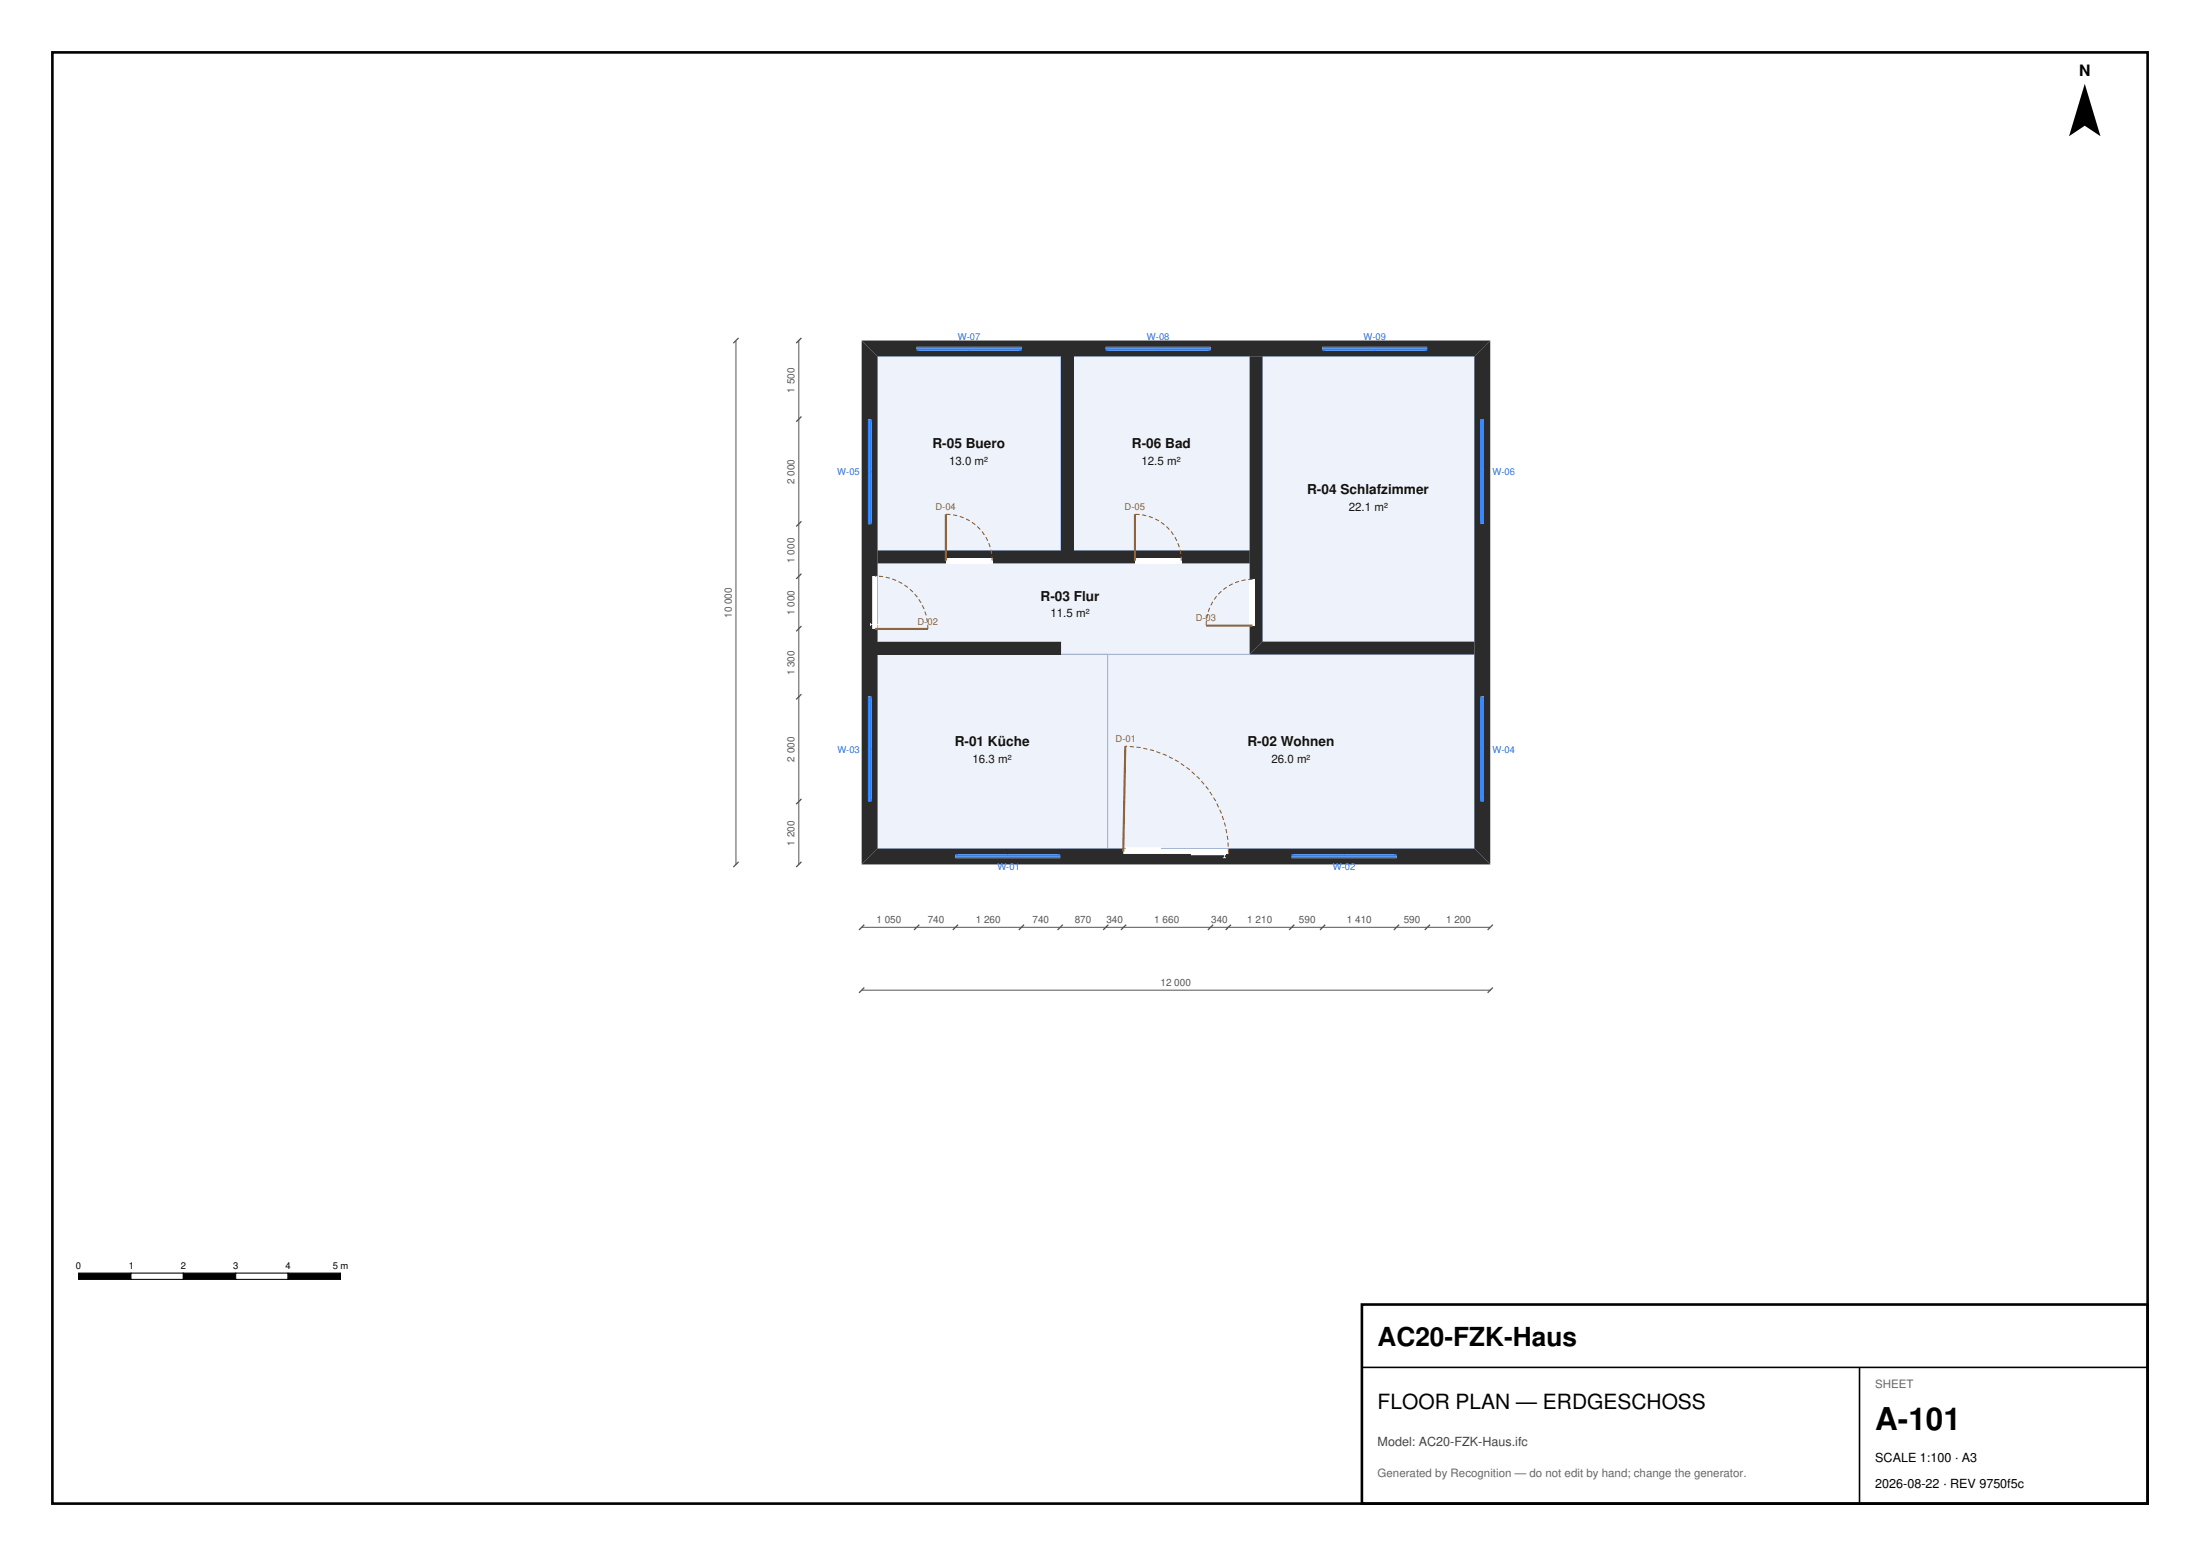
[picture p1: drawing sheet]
<svg xmlns="http://www.w3.org/2000/svg" width="420mm" height="297mm" viewBox="0 0 420 297" stroke-linecap="round" stroke-linejoin="round" font-family="sans-serif">
<g fill="#eef3fb" stroke="#9fb3d9" stroke-width=".19">
<path d="M241 68h40.5v54.5h-40.5z" fill-rule="evenodd"/>
<path d="M204.9 68h33.7v37.1h-33.7z" fill-rule="evenodd"/>
<path d="M167.5 68h35v37.1h-35z" fill-rule="evenodd"/>
<path d="M211.5 124.9h70v37.1h-70z" fill-rule="evenodd"/>
<path d="M167.5 107.5h71.1v17.4h-36.1v-2.4h-35z" fill-rule="evenodd"/>
<path d="M167.5 124.9h44v37.1h-44z" fill-rule="evenodd"/>
</g>
<g fill="#2b2b2b">
<path d="M241 122.5h40.5v2.4h-42.9z" fill-rule="evenodd"/>
<path d="M238.6 68h2.4v54.5l-2.4 2.4z" fill-rule="evenodd"/>
<path d="M202.5 68h2.4v37.1h-2.4z" fill-rule="evenodd"/>
<path d="M167.5 105.1h71.1v2.4h-71.1z" fill-rule="evenodd"/>
<path d="M167.5 122.5h35v2.4h-35z" fill-rule="evenodd"/>
<path d="M164.5 65l3 3v94l-3 3z" fill-rule="evenodd"/>
<path d="M167.5 162h114l3 3h-120z" fill-rule="evenodd"/>
<path d="M284.5 65v100l-3-3v-94z" fill-rule="evenodd"/>
<path d="M164.5 65h120l-3 3h-114z" fill-rule="evenodd"/>
</g>
<g fill="#fff">
<path d="M238.6 110.6h1v8.8h-1z" fill-rule="evenodd"/>
<path d="M216.7 106.5h8.8v1h-8.8z" fill-rule="evenodd"/>
<path d="M180.6 106.5h8.8v1h-8.8z" fill-rule="evenodd"/>
<path d="M166.5 109.9h1v9.2h.3v-1.2l.2 .2v1l-.5 .2v.8h-1v-.8h-.2v.2h-.2v-.6h.2v.2h.2z" fill-rule="evenodd"/>
<path d="M214.5 162h.5v-.2h6.7v.2h12.9v1h-.5v.3h-.3v.4h.3v.1h-.7v-.1h.3v-.4h-6.3v-.3h-12.9z" fill-rule="evenodd"/>
<path d="M165.7 80.1h.5v.4h.3v9.5h-.3v.1h.3v9.5h-.3v.4h-.5z" fill-rule="evenodd"/>
<path d="M165.7 133h.5v.4h.3v9.5h-.3v.1h.3v9.5h-.3v.4h-.5z" fill-rule="evenodd"/>
<path d="M182.4 163.3h.5v-.3h9.4v.3h.2v-.3h9.5v.3h.4v.5h-20z" fill-rule="evenodd"/>
<path d="M246.6 163.3h.5v-.3h9.4v.3h.2v-.3h9.5v.3h.4v.5h-20z" fill-rule="evenodd"/>
<path d="M282.8 80h.5v20h-.5v-.5h-.2v-9.4h.2v-.2h-.2v-9.5h.2z" fill-rule="evenodd"/>
<path d="M282.8 133h.5v19.9h-.5v-.4h-.2v-9.5h.2v-.1h-.2v-9.5h.2z" fill-rule="evenodd"/>
<path d="M175 66.2h20v.5h-.5v.3h-9.4v-.3h-.2v.3h-9.4v-.3h-.5z" fill-rule="evenodd"/>
<path d="M211.1 66.2h20v.5h-.4v.3h-9.5v-.3h-.2v.3h-9.5v-.3h-.4z" fill-rule="evenodd"/>
<path d="M252.4 66.2h20.1v.5h-.5v.3h-9.5v-.3h-.2v.3h-9.4v-.3h-.5z" fill-rule="evenodd"/>
</g>
<g fill="none" stroke="#2a7fff" stroke-width=".35">
<path d="M175 66.8h20M175 66.4h20M211.1 66.8h20M211.1 66.4h20M252.4 66.8h20.1M252.4 66.4h20.1M282.7 80v20M283.1 80v20M165.9 80.1v19.9M166.3 80.1v19.9M165.9 133v19.9M166.3 133v19.9"/>
<path d="M282.7 133v19.9M283.1 133v19.9M182.4 163.6h20M182.4 163.2h20M246.6 163.6h20M246.6 163.2h20"/>
</g>
<path d="M180.6 98.1v8.9M216.7 98.1v8.9M230.2 119.4h8.9M167 120.1h10.1" fill="none" stroke="#b5651d" stroke-width=".4"/>
<path d="M189.4 107a8.8 8.8 0 0 0-8.8-8.9M225.5 107a8.8 8.8 0 0 0-8.8-8.9M239.1 110.6a8.8 8.8 0 0 0-8.9 8.8M177.1 120.1a10.1 10.1 0 0 0-10.1-10.2M234.5 162.9a20.1 20.1 0 0 0-19.7-20.5" fill="none" stroke="#b5651d" stroke-width=".2" stroke-dasharray=".8 .5" stroke-linecap="butt"/>
<path d="M214.8 142.4l-.4 20.1z" fill="#000" stroke="#b5651d" stroke-width=".4"/>
<path d="M140.5 65v100M152.5 65v100M164.5 177h120M164.5 189h120" fill="none" stroke="#555" stroke-width=".19"/>
<g fill="#000" stroke="#555" stroke-width=".25">
<path d="M140 65.5l1-1zM152 65.5l1-1zM153 79.5l-1 1zM152 110.5l1-1zM153 99.5l-1 1zM153 132.5l-1 1zM153 119.5l-1 1zM152 153.5l1-1zM140 165.5l1-1zM152 165.5l1-1zM164 177.5l1-1zM174.5 177.5l1-1z"/>
<path d="M181.9 177.5l1-1zM195.5 176.5l-1 1zM201.9 177.5l1-1zM210.6 177.5l1-1zM214 177.5l1-1zM230.6 177.5l1-1zM235 176.5l-1 1zM246.1 177.5l1-1zM252 177.5l1-1zM267.1 176.5l-1 1zM272 177.5l1-1zM284 177.5l1-1z"/>
<path d="M165 188.5l-1 1zM284 189.5l1-1z"/>
</g>
<path d="M398 16l3 10-3-2-3 2z" fill="#000"/>
<path d="M15 243h10v1.2h-10z" fill="#000" stroke="#000" stroke-width=".2"/>
<path d="M25 243h10v1.2h-10z" fill="#fff" stroke="#000" stroke-width=".2"/>
<path d="M35 243h10v1.2h-10z" fill="#000" stroke="#000" stroke-width=".2"/>
<path d="M45 243h10v1.2h-10z" fill="#fff" stroke="#000" stroke-width=".2"/>
<path d="M55 243h10v1.2h-10z" fill="#000" stroke="#000" stroke-width=".2"/>
<path d="M260 249h150v38h-150z" fill="#fff" stroke="#000" stroke-width=".5"/>
<path d="M260 261h150M355 261v26" fill="none" stroke="#000" stroke-width=".3"/>
<path d="M10 10h400v277h-400z" fill="none" stroke="#000" stroke-width=".5"/>
<text font-size="6" x="358" y="273">A-101</text>
<text font-size="5" x="263" y="257">AC20-FZK-Haus</text>
<text font-size="4" x="263" y="269">FLOOR PLAN — ERDGESCHOSS</text>
<text font-size="3" x="396.9" y="14.5">N</text>
<g font-size="2.6" fill="#111">
<text x="178" y="85.5">R-05 Buero</text>
<text x="216.1" y="85.5">R-06 Bad</text>
<text x="249.5" y="94.2">R-04 Schlafzimmer</text>
<text x="198.7" y="114.7">R-03 Flur</text>
<text x="182.3" y="142.5">R-01 Küche</text>
<text x="238.1" y="142.5">R-02 Wohnen</text>
</g>
<text font-size="2.4" fill="#444" x="263" y="276">Model: AC20-FZK-Haus.ifc</text>
<g font-size="2.4">
<text x="358" y="279">SCALE 1:100 · A3</text>
<text x="358" y="284">2026-08-22 · REV 9750f5c</text>
</g>
<g font-size="2.2" fill="#111">
<text x="181.2" y="88.7">13.0 m²</text>
<text x="217.9" y="88.7">12.5 m²</text>
<text x="257.5" y="97.4">22.1 m²</text>
<text x="200.5" y="117.9">11.5 m²</text>
<text x="185.7" y="145.7">16.3 m²</text>
<text x="242.7" y="145.7">26.0 m²</text>
</g>
<g font-size="2.2" fill="#666">
<text x="358" y="265">SHEET</text>
<text x="263" y="282">Generated by Recognition — do not edit by hand; change the generator.</text>
</g>
<g font-size="1.9" fill="#555">
<text x="151.7" y="74.9" transform="rotate(-90 151.7 74.9)">1 500</text>
<text x="151.7" y="92.4" transform="rotate(-90 151.7 92.4)">2 000</text>
<text x="151.7" y="107.4" transform="rotate(-90 151.7 107.4)">1 000</text>
<text x="139.7" y="118" transform="rotate(-90 139.7 118)">10 000</text>
<text x="151.7" y="117.4" transform="rotate(-90 151.7 117.4)">1 000</text>
<text x="151.7" y="128.9" transform="rotate(-90 151.7 128.9)">1 300</text>
<text x="151.7" y="145.4" transform="rotate(-90 151.7 145.4)">2 000</text>
<text x="151.7" y="161.4" transform="rotate(-90 151.7 161.4)">1 200</text>
<text x="167.3" y="176.2">1 050</text>
<text x="177.1" y="176.2">740</text>
<text x="186.3" y="176.2">1 260</text>
<text x="197.1" y="176.2">740</text>
<text x="205.2" y="176.2">870</text>
<text x="211.2" y="176.2">340</text>
<text x="220.4" y="176.2">1 660</text>
<text x="231.2" y="176.2">340</text>
<text x="238.1" y="176.2">1 210</text>
<text x="248" y="176.2">590</text>
<text x="257.1" y="176.2">1 410</text>
<text x="268" y="176.2">590</text>
<text x="276.1" y="176.2">1 200</text>
<text x="221.5" y="188.2">12 000</text>
</g>
<g font-size="1.8" fill="#2a7fff">
<text x="182.9" y="65">W-07</text>
<text x="219" y="65">W-08</text>
<text x="260.3" y="65">W-09</text>
<text x="159.8" y="90.7">W-05</text>
<text x="284.9" y="90.7">W-06</text>
<text x="159.9" y="143.6">W-03</text>
<text x="284.9" y="143.6">W-04</text>
<text x="190.4" y="166">W-01</text>
<text x="254.5" y="166">W-02</text>
</g>
<g font-size="1.8" fill="#b5651d">
<text x="178.6" y="97.4">D-04</text>
<text x="214.7" y="97.4">D-05</text>
<text x="175.2" y="119.2">D-02</text>
<text x="228.3" y="118.6">D-03</text>
<text x="213" y="141.6">D-01</text>
</g>
<g font-size="1.8">
<text x="14.5" y="242.2">0</text>
<text x="24.6" y="242.2">1</text>
<text x="34.5" y="242.2">2</text>
<text x="44.5" y="242.2">3</text>
<text x="54.5" y="242.2">4</text>
<text x="63.5" y="242.2">5 m</text>
</g>
</svg>
